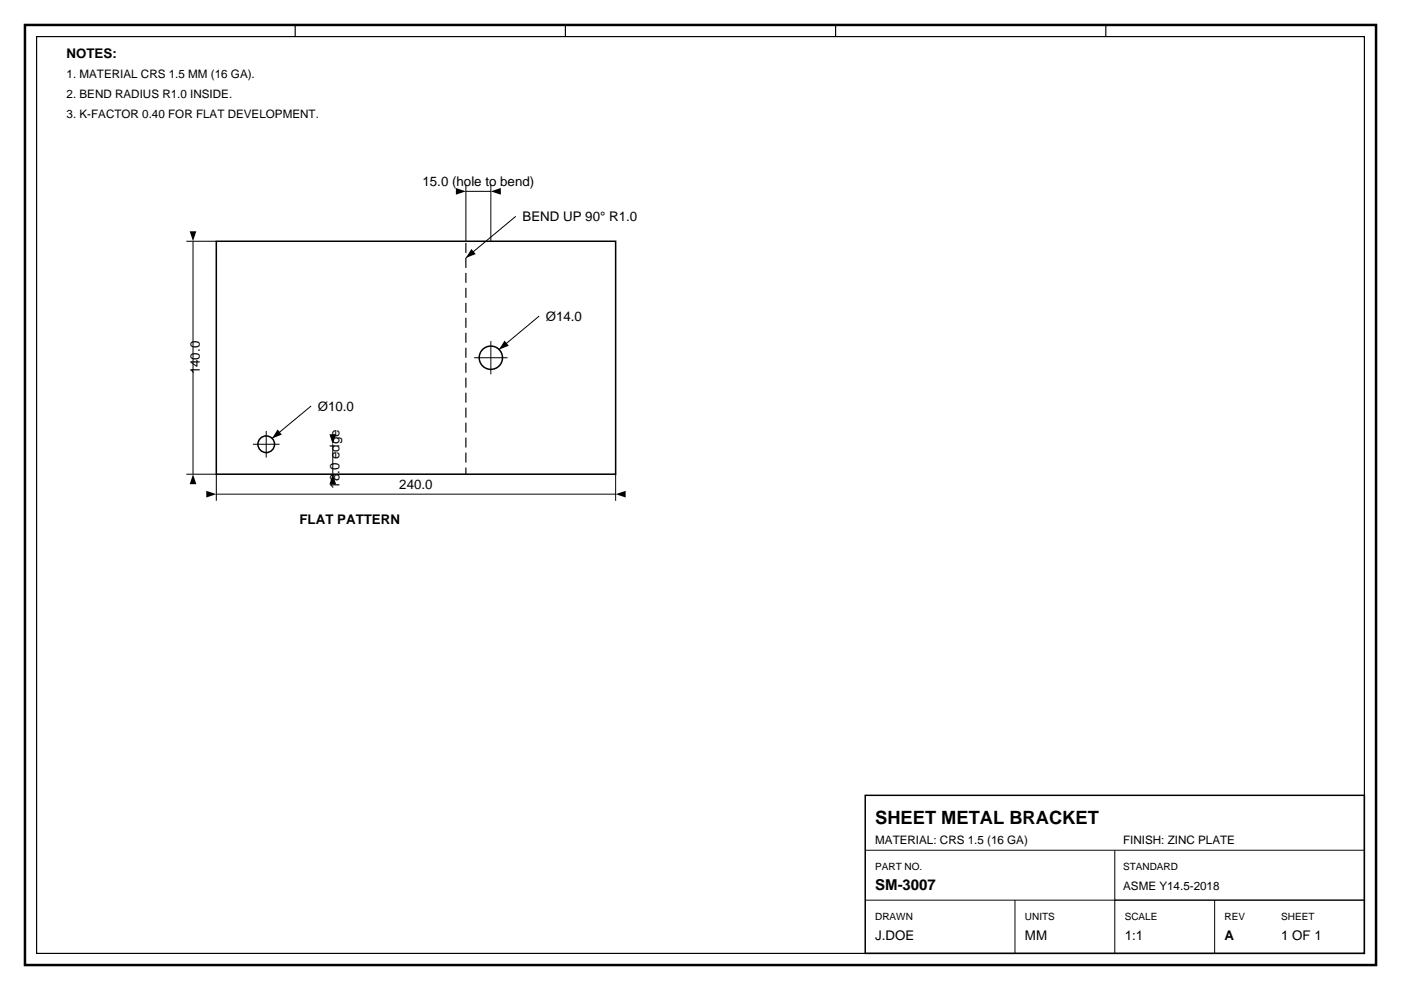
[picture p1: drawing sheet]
<svg xmlns="http://www.w3.org/2000/svg" width="297mm" height="210mm" viewBox="0 0 297 210" stroke-linecap="round" stroke-linejoin="round" font-family="sans-serif">
<path d="M5.3 5.3h286.4v199.3h-286.4z" fill="none" stroke="#000" stroke-width=".53"/>
<path d="M7.8 7.8h281.5v194.3h-281.5zM62.6 5.3v2.5M119.9 5.3v2.5M177.2 5.3v2.5M234.5 5.3v2.5" fill="none" stroke="#000" stroke-width=".25"/>
<g fill="none" stroke="#000" stroke-width=".32">
<path d="M45.9 51.2h84.6v49.3h-84.6zM183.4 168.6h105.9v33.5h-105.9z"/>
<circle cx="104.1" cy="75.8" r="2.47"/>
<circle cx="56.4" cy="94.2" r="1.76"/>
</g>
<g fill="none" stroke="#000" stroke-width=".21">
<path d="M98.8 39.2v12M104.1 39.2v12M39.5 51.2h6.4M40.9 51.2v49.3M98.8 40.6h5.3M109.4 45.9l-10.6 8.8M100.5 75.8h7.1M104.1 72.3v7.1M114.3 67l-8.5 7.1M53.6 94.2h5.7M56.4 91.4v5.6M66 86.1l-8.3 6.9"/>
<path d="M70.6 94.2v6.3M39.5 100.5h6.4v5.7M45.9 104.8h84.6M130.5 100.5v5.7M183.4 180.3h105.9M183.4 190.9h105.9M215.2 190.9v11.2M236.4 180.3v21.8M257.5 190.9v11.2"/>
</g>
<path d="M98.8 100.5v-49.3" fill="none" stroke="#000" stroke-width=".25" stroke-dasharray="2.1 1.1" stroke-dashoffset=".7" stroke-linecap="butt"/>
<path d="M40.2 49h1.4l-.7 2.2zM100 52.8l.9 1.1-2.1 .8zM96.7 39.9l2.1 .7-2.1 .7zM104.1 40.6l2.1-.7v1.4zM107 72.2l.9 1.1-2.1 .8zM58.9 91.1l.9 1-2.1 .9zM69.8 92.1h1.5l-.7 2.1zM40.9 100.5l.7 2.2h-1.4zM43.7 104.1l2.2 .7-2.2 .7zM70.6 100.5l.7 2.2h-1.5zM130.5 104.8l2.1-.7v1.4z" fill="#000"/>
<text font-size="3.9" x="185.6" y="174.6">SHEET METAL BRACKET</text>
<text font-size="3.2" x="185.6" y="188.7">SM-3007</text>
<g font-size="2.8">
<text x="14.1" y="12.3">NOTES:</text>
<text x="89.6" y="39.5">15.0 (hole to bend)</text>
<text x="110.8" y="46.9">BEND UP 90° R1.0</text>
<text x="115.7" y="68.1">Ø14.0</text>
<text x="42.3" y="79.4" transform="rotate(-90 42.3 79.4)">140.0</text>
<text x="67.4" y="87.1">Ø10.0</text>
<text x="72" y="103.6" transform="rotate(-90 72 103.6)">18.0 edge</text>
<text x="84.7" y="103.7">240.0</text>
<text x="63.5" y="111.1">FLAT PATTERN</text>
<text x="185.6" y="199.3">J.DOE</text>
<text x="217.3" y="199.3">MM</text>
<text x="238.5" y="199.3">1:1</text>
<text x="259.6" y="199.3">A</text>
<text x="271.6" y="199.3">1 OF 1</text>
</g>
<g font-size="2.5">
<text x="14.1" y="16.6">1. MATERIAL CRS 1.5 MM (16 GA).</text>
<text x="14.1" y="20.8">2. BEND RADIUS R1.0 INSIDE.</text>
<text x="14.1" y="25">3. K-FACTOR 0.40 FOR FLAT DEVELOPMENT.</text>
<text x="185.6" y="178.9">MATERIAL: CRS 1.5 (16 GA)</text>
<text x="238.1" y="178.9">FINISH: ZINC PLATE</text>
<text x="238.1" y="188.7">ASME Y14.5-2018</text>
</g>
<g font-size="2.1">
<text x="185.6" y="184.5">PART NO.</text>
<text x="238.1" y="184.5">STANDARD</text>
<text x="185.6" y="195.1">DRAWN</text>
<text x="217.3" y="195.1">UNITS</text>
<text x="238.5" y="195.1">SCALE</text>
<text x="259.6" y="195.1">REV</text>
<text x="271.6" y="195.1">SHEET</text>
</g>
</svg>
